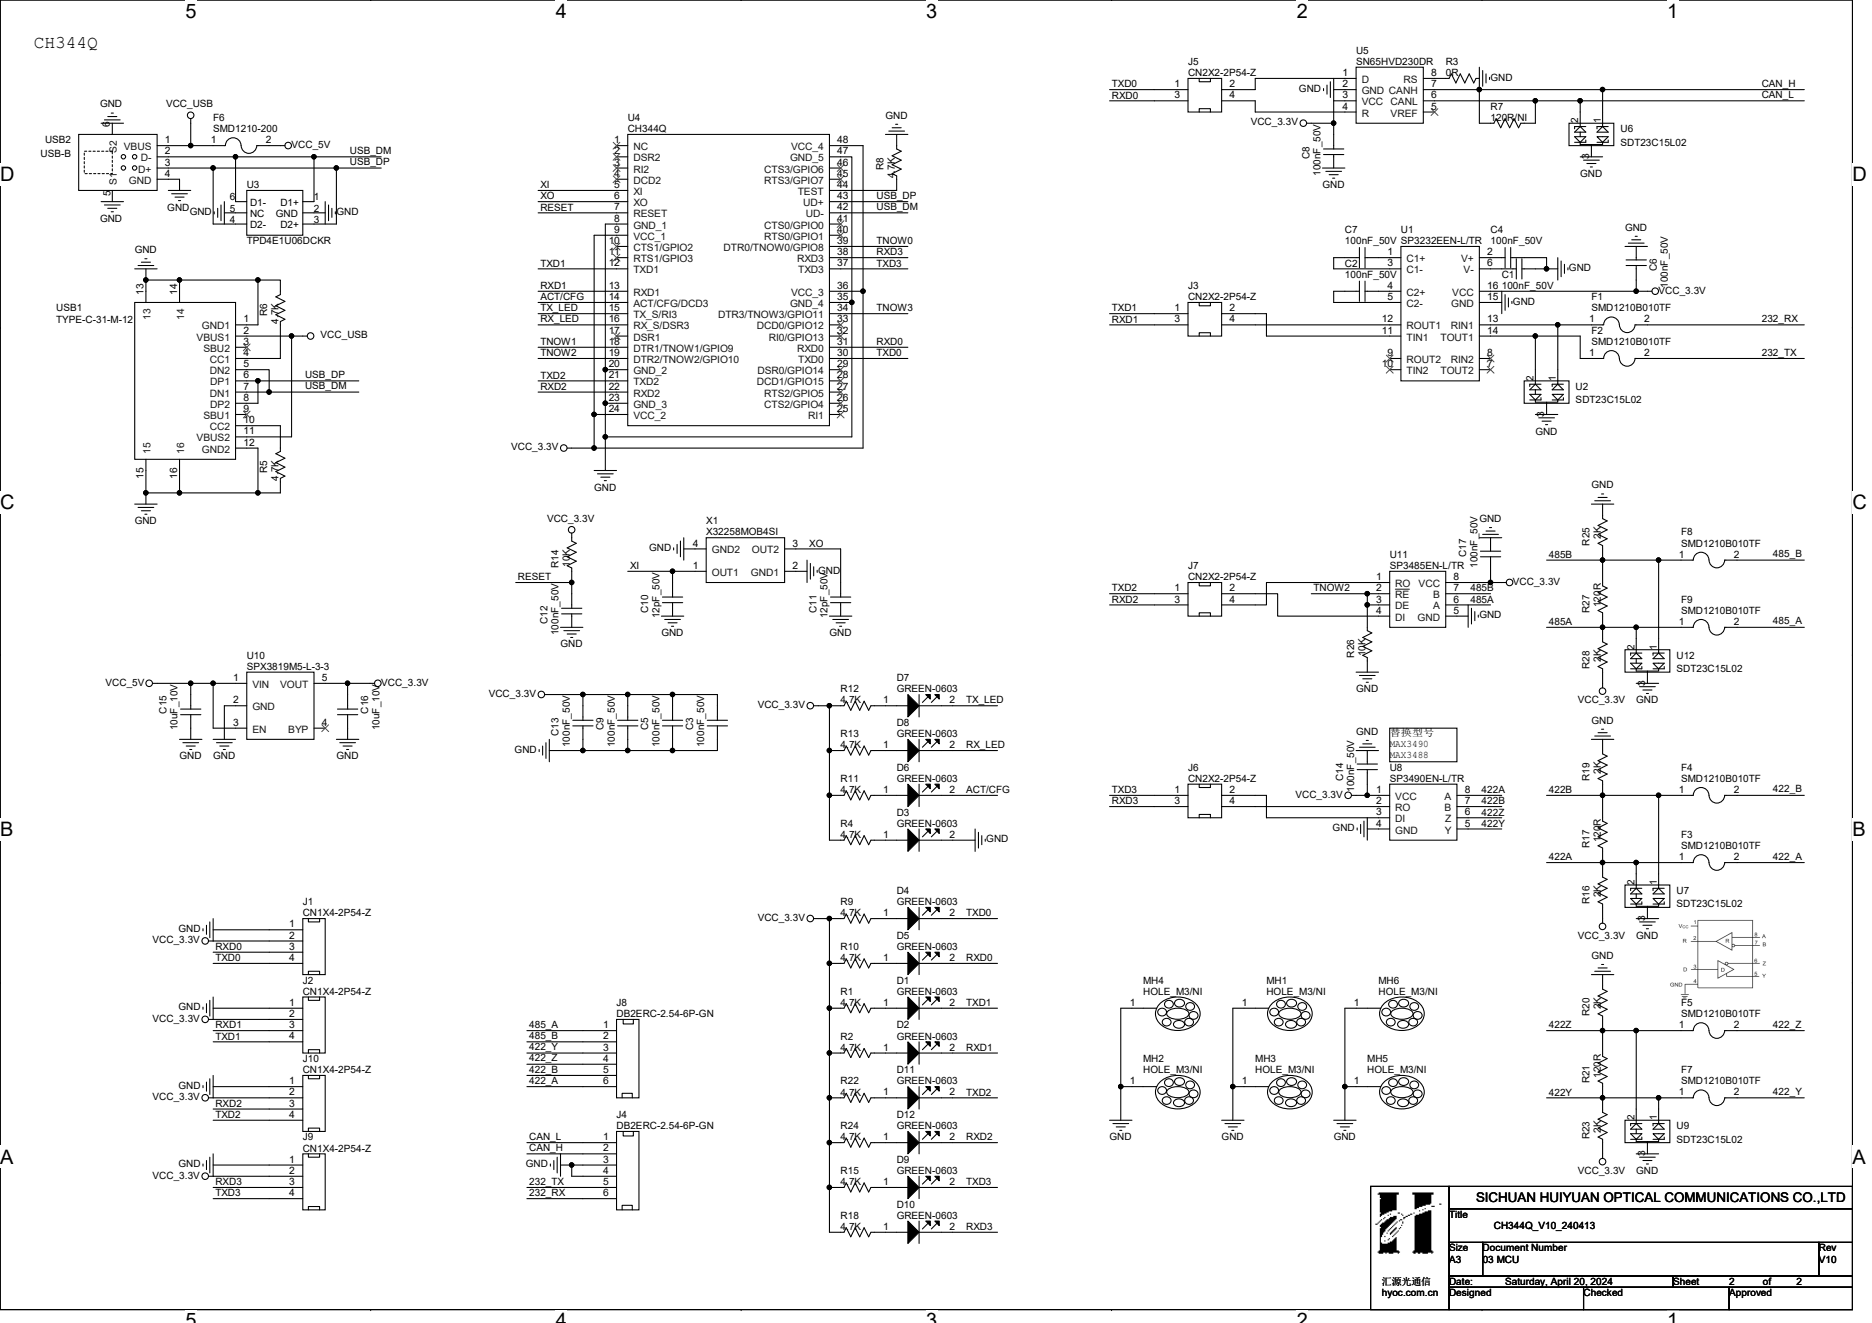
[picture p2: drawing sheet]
# OrCAD Capture schematic CH344Q_V10_240413.DSN

## Sheets
1 01 COVER: title: CH344Q_V10_240413; rev: V10; note: 01 COVER
2 02 USB: size A3; note: 03 MCU

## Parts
C1  100nF_50V  [C0402]
C2  100nF_50V  [C0402]
C3  100nF_50V  [C0402]
C4  100nF_50V  [C0402]
C5  100nF_50V  [C0402]
C6  100nF_50V  [C0402]
C7  100nF_50V  [C0402]
C8  100nF_50V  [C0402]
C9  100nF_50V  [C0402]
C10  12pF_50V  [C0402]
C11  12pF_50V  [C0402]
C12  100nF_50V  [C0402]
C13  100nF_50V  [C0402]
C14  100nF_50V  [C0402]
C15  10uF_10V  [C0603]
C16  10uF_10V  [C0603]
C17  100nF_50V  [C0402]
D1  GREEN-0603  [led_0603]
D2  GREEN-0603  [led_0603]
D3  GREEN-0603  [led_0603]
D4  GREEN-0603  [led_0603]
D5  GREEN-0603  [led_0603]
D6  GREEN-0603  [led_0603]
D7  GREEN-0603  [led_0603]
D8  GREEN-0603  [led_0603]
D9  GREEN-0603  [led_0603]
D10  GREEN-0603  [led_0603]
D11  GREEN-0603  [led_0603]
D12  GREEN-0603  [led_0603]
F1  SMD1210B010TF  [FUSE1210]
F2  SMD1210B010TF  [FUSE1210]
F3  SMD1210B010TF  [FUSE1210]
F4  SMD1210B010TF  [FUSE1210]
F5  SMD1210B010TF  [FUSE1210]
F6  SMD1210-200  [FUSE1210]
F7  SMD1210B010TF  [FUSE1210]
F8  SMD1210B010TF  [FUSE1210]
F9  SMD1210B010TF  [FUSE1210]
J1  CN1X4-2P54-Z  [CN1X4-2P54-Z]
J2  CN1X4-2P54-Z  [CN1X4-2P54-Z]
J3  CN2X2-2P54-Z  [CN2X2-2P54-Z]
J4  DB2ERC-2.54-6P-GN  [DB2ERC-2R54-6P-GN]
J5  CN2X2-2P54-Z  [CN2X2-2P54-Z]
J6  CN2X2-2P54-Z  [CN2X2-2P54-Z]
J7  CN2X2-2P54-Z  [CN2X2-2P54-Z]
J8  DB2ERC-2.54-6P-GN  [DB2ERC-2R54-6P-GN]
J9  CN1X4-2P54-Z  [CN1X4-2P54-Z]
J10  CN1X4-2P54-Z  [CN1X4-2P54-Z]
MH1  HOLE_M3/NI  [HOLE6R90X3R40]
MH2  HOLE_M3/NI  [HOLE6R90X3R40]
MH3  HOLE_M3/NI  [HOLE6R90X3R40]
MH4  HOLE_M3/NI  [HOLE6R90X3R40]
MH5  HOLE_M3/NI  [HOLE6R90X3R40]
MH6  HOLE_M3/NI  [HOLE6R90X3R40]
R1  4.7K  [R0402]
R2  4.7K  [R0402]
R3  0R  [R0402]
R4  4.7K  [R0402]
R5  4.7K  [R0402]
R6  4.7K  [R0402]
R7  120R/NI  [R0805]
R8  4.7K  [R0402]
R9  4.7K  [R0402]
R10  4.7K  [R0402]
R11  4.7K  [R0402]
R12  4.7K  [R0402]
R13  4.7K  [R0402]
R14  10K  [R0402]
R15  4.7K  [R0402]
R16  2K  [R0402]
R17  120R  [R0805]
R18  4.7K  [R0402]
R19  2K  [R0402]
R20  2K  [R0402]
R21  120R  [R0805]
R22  4.7K  [R0402]
R23  2K  [R0402]
R24  4.7K  [R0402]
R25  2K  [R0402]
R26  10K  [R0402]
R27  120R  [R0805]
R28  2K  [R0402]
U1  SP3232EEN-L/TR  [SOIC16]
U2  SDT23C15L02  [SOT23-3]
U3  TPD4E1U06DCKR  [SOT363]
U4  CH344Q  [LQFP48-7x7X0R5]
U5  SN65HVD230DR  [SOIC8]
U6  SDT23C15L02  [SOT23-3]
U7  SDT23C15L02  [SOT23-3]
U8  SP3490EN-L/TR  [SOIC8]
U9  SDT23C15L02  [SOT23-3]
U10  SPX3819M5-L-3-3  [SOT23-5]
U11  SP3485EN-L/TR  [SOIC8]
U12  SDT23C15L02  [SOT23-3]
USB1  TYPE-C-31-M-12  [TYPE-C-31-M-12]
USB2  USB-B  [USB-B]
X1  X32258MOB4SI  [X-4P-3R2X2R5-SMD]

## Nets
GND: C1.1 C3.1 C4.1 C5.1 C6.1 C8.1 C9.1 C10.1 C11.1 C12.1 C13.1 C14.1 C15.1 C16.1 C17.1 D3.2(CATHODE) J1.1 J2.1 J4.3 J4.4 J9.1 J10.1 MH1.1 MH2.1 MH3.1 MH4.1 MH5.1 MH6.1 R3.2 R5.2 R6.1 R8.1 R19.1 R20.1 R25.1 R26.2 U1.15(GND) U2.3 U3.2(GND) U3.5(NC) U4.8(GND_1) U4.20(GND_2) U4.23(GND_3) U4.35(GND_4) U4.47(GND_5) U5.2(GND) U6.3 U7.3 U8.4(GND) U9.3 U10.2(GND) U11.5(GND) U12.3 USB1.1(GND1) USB1.12(GND2) USB1.13 USB1.14 USB1.15 USB1.16 USB2.4(GND) USB2.5(S1) USB2.6(S2) X1.2(GND1) X1.4(GND2)
VCC_3.3V: C3.2 C5.2 C6.2 C8.2 C9.2 C13.2 C14.2 C16.2 C17.2 J1.2 J2.2 J9.2 J10.2 R1.2 R2.2 R4.2 R9.2 R10.2 R11.2 R12.2 R13.2 R14.1 R15.2 R16.2 R18.2 R22.2 R23.2 R24.2 R28.2 U1.16(VCC) U4.9(VCC_1) U4.24(VCC_2) U4.36(VCC_3) U4.48(VCC_4) U5.3(VCC) U8.1(VCC) U10.5(VOUT) U11.8(VCC)
VCC_5V: C15.2 F6.2 U10.1(VIN) U10.3(EN)
VCC_USB: F6.1 USB1.2(VBUS1) USB1.11(VBUS2) USB2.1(VBUS)
232_RX: F1.2 J4.6
232_TX: F2.2 J4.5
422_A: F3.2 J8.6
422_B: F4.2 J8.5
422_Y: F7.2 J8.3
422_Z: F5.2 J8.4
422A: F3.1 R16.1 R17.2 U7.2 U8.8(A)
422B: F4.1 R17.1 R19.2 U7.1 U8.7(B)
422Y: F7.1 R21.2 R23.1 U8.5(Y) U9.1
422Z: F5.1 R20.2 R21.1 U8.6(Z) U9.2
485_A: F9.2 J8.1
485_B: F8.2 J8.2
485A: F9.1 R27.2 R28.1 U11.6(A) U12.2
485B: F8.1 R25.2 R27.1 U11.7(B) U12.1
ACT/CFG: D6.2(CATHODE) U4.14(ACT/CFG/DCD3)
CAN_H: J4.2 R7.2 U5.7(CANH) U6.1
CAN_L: J4.1 R7.1 U5.6(CANL) U6.2
RESET: C12.2 R14.2 U4.7(RESET)
RX_LED: D8.2(CATHODE) U4.16(RX_S/DSR3)
RXD0: D5.2(CATHODE) J1.3 J5.3 U4.31(RXD0)
RXD1: D2.2(CATHODE) J2.3 J3.3 U4.13(RXD1)
RXD2: D12.2(CATHODE) J7.3 J10.3 U4.22(RXD2)
RXD3: D10.2(CATHODE) J6.3 J9.3 U4.38(RXD3)
TNOW0: U4.39(DTR0/TNOW0/GPIO8)
TNOW1: U4.18(DTR1/TNOW1/GPIO9)
TNOW2: R26.1 U4.19(DTR2/TNOW2/GPIO10) U11.2(~{RE}) U11.3(DE)
TNOW3: U4.34(DTR3/TNOW3/GPIO11)
TX_LED: D7.2(CATHODE) U4.15(TX_S/RI3)
TXD0: D4.2(CATHODE) J1.4 J5.1 U4.30(TXD0)
TXD1: D1.2(CATHODE) J2.4 J3.1 U4.12(TXD1)
TXD2: D11.2(CATHODE) J7.1 J10.4 U4.21(TXD2)
TXD3: D9.2(CATHODE) J6.1 J9.4 U4.37(TXD3)
USB_DM: U3.1(D1+) U3.6(D1-) U4.42(UD-) USB1.5(DN2) USB1.7(DN1) USB2.2(D-)
USB_DP: U3.3(D2+) U3.4(D2-) U4.43(UD+) USB1.6(DP1) USB1.8(DP2) USB2.3(D+)
XI: C10.2 U4.5(XI) X1.1(OUT1)
XO: C11.2 U4.6(XO) X1.3(OUT2)
N17444119: D4.1(ANODE) R9.1
N17444179: D5.1(ANODE) R10.1
N17513240: R8.2 U4.44(TEST)
N17515493: D7.1(ANODE) R12.1
N17515513: D8.1(ANODE) R13.1
N17515627: D6.1(ANODE) R11.1
N17515671: D3.1(ANODE) R4.1
N17517277: R6.2 USB1.4(CC1)
N17517307: R5.1 USB1.10(CC2)
N17522544: J5.2 U5.1(D)
N17522550: R3.1 U5.8(RS)
N17522580: J5.4 U5.4(R)
N17523981: J6.4 U8.2(RO)
N17523989: J6.2 U8.3(DI)
N17530840: D1.1(ANODE) R1.1
N17530862: D2.1(ANODE) R2.1
N17530939: D11.1(ANODE) R22.1
N17530961: D12.1(ANODE) R24.1
N17531038: D9.1(ANODE) R15.1
N17531060: D10.1(ANODE) R18.1
N17533006: C7.2 U1.3(C1-)
N17533010: C7.1 U1.1(C1+)
N17533038: C1.2 U1.6(V-)
N17533058: C2.2 U1.5(C2-)
N17533062: C2.1 U1.4(C2+)
N17533089: J3.2 U1.11(TIN1)
N17533104: J3.4 U1.12(ROUT1)
N17533106: F1.1 U1.13(RIN1) U2.1
N17533117: F2.1 U1.14(TOUT1) U2.2
N17535775: C4.2 U1.2(V+)
N17538150: J7.2 U11.4(DI)
N17538165: J7.4 U11.1(RO)

Not connected (* = marked no-connect by the designer): U1 7(TOUT2)* 8(RIN2)* 9(ROUT2)* 10(TIN2)*; U4 1(NC)* 2(DSR2)* 3(RI2)* 4(DCD2)* 10(CTS1/GPIO2)* 11(RTS1/GPIO3)* 17(DSR1)* 25(RI1)* 26(CTS2/GPIO4)* 27(RTS2/GPIO5)* 28(DCD1/GPIO15)* 29(DSR0/GPIO14)* 32(RI0/GPIO13)* 33(DCD0/GPIO12)* 40(RTS0/GPIO1)* 41(CTS0/GPIO0)* 45(RTS3/GPIO7)* 46(CTS3/GPIO6)*; U5 5(VREF)*; U10 4(BYP)*; USB1 3(SBU2)* 9(SBU1)*

## Notes on the sheets
sheet 1
- COVER
- Schematics Block:
- CH344Q转UART
- Revision
- Description
- Date
- Drawn
- Checked
- V10
- init
- 2024-04-13
- xxxlzjxxx
- Power Block:
- Schematics Index:
- BUG
- 01 COVER
- 02 USB
sheet 2
- CH344Q
- MAX3490
- 替换型号
- MAX3488
